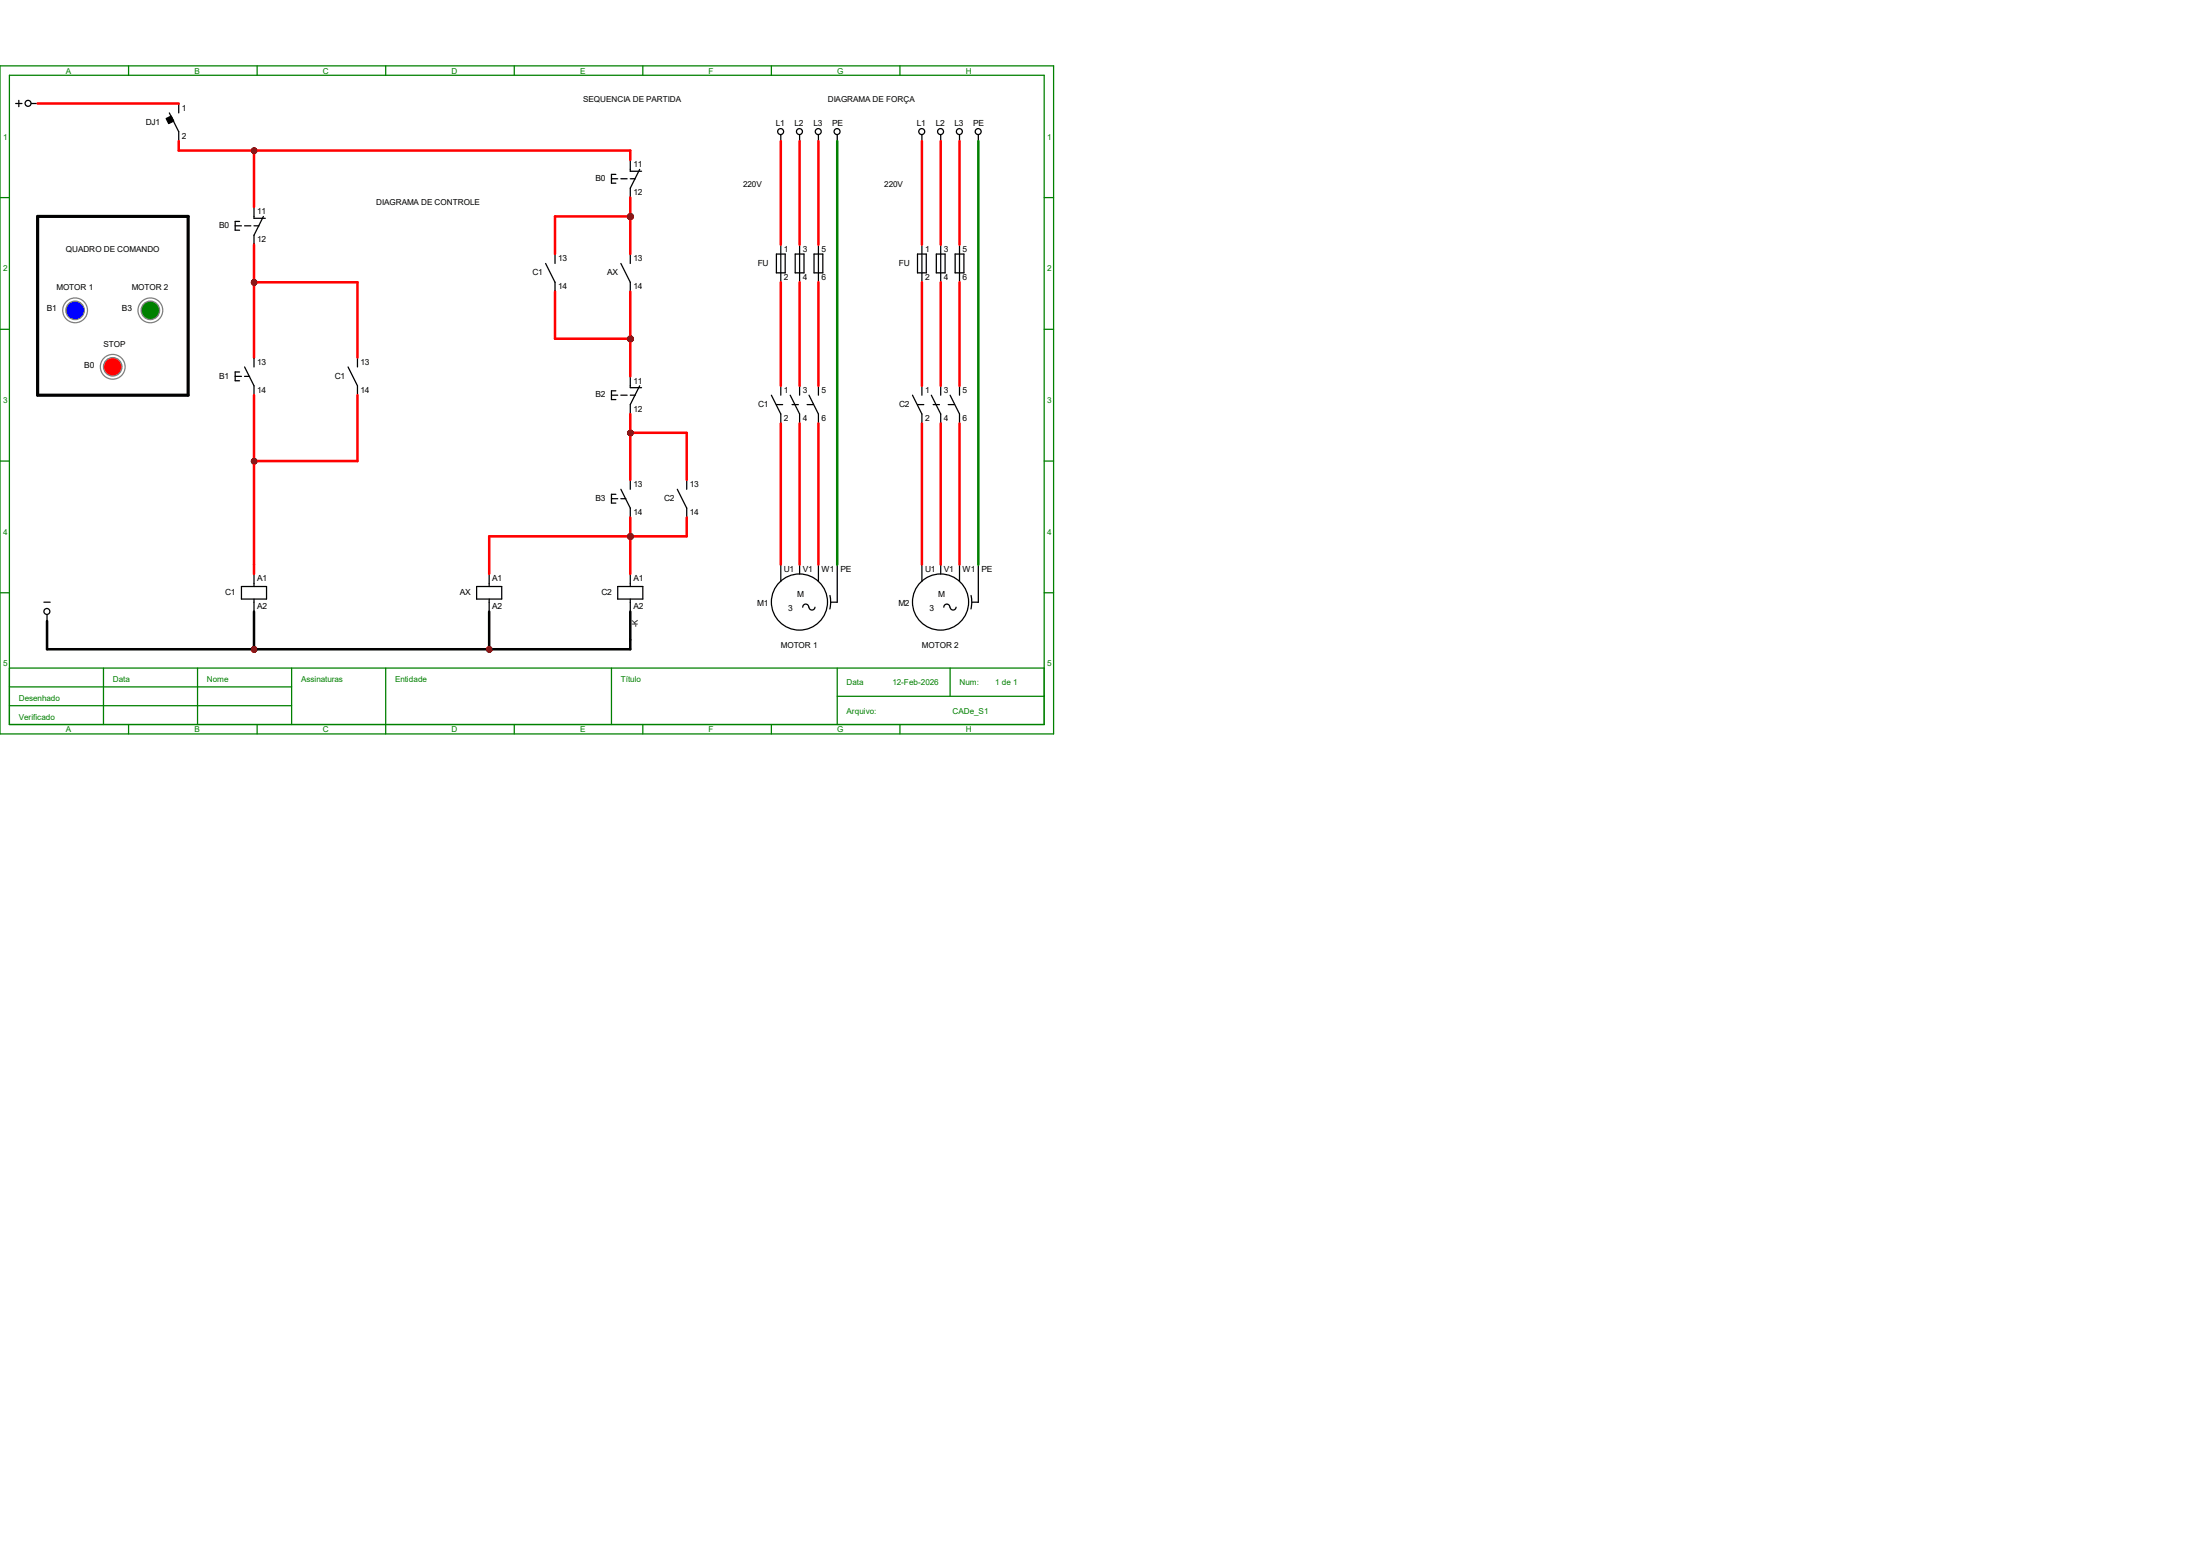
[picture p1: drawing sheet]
<svg xmlns="http://www.w3.org/2000/svg" width="297mm" height="210mm" viewBox="0 0 297 210" stroke-linecap="round" stroke-linejoin="round" font-family="sans-serif">
<g fill="none" stroke="#008000" stroke-width=".17">
<path d="M0 8.9h142.2v90.2h-142.2zM1.3 10.2h139.7v87.6h-139.7zM17.4 8.9v1.3M34.7 8.9v1.3M52.1 8.9v1.3M69.4 8.9v1.3M86.8 8.9v1.3M104.1 8.9v1.3M121.5 8.9v1.3M0 26.7h1.3M141 26.7h1.2M0 44.4h1.3"/>
<path d="M141 44.4h1.2M0 62.2h1.3M141 62.2h1.2M0 80h1.3M1.3 90.2h139.7M1.3 92.7h38.1M1.3 95.2h38.1M14 90.2v7.6M17.4 97.8v1.3M26.7 90.2v7.6M34.7 97.8v1.3M39.4 90.2v7.6"/>
<path d="M52.1 90.2v8.9M69.4 97.8v1.3M82.5 90.2v7.6M86.8 97.8v1.3M104.1 97.8v1.3M113 94h28M113 90.2v7.6M121.5 97.8v1.3M128.3 90.2v3.8M141 80h1.2"/>
</g>
<g fill="none" stroke="#000" stroke-width=".17">
<path d="M2.1 14h.9M2.5 13.5v.9M4.2 14h.9M105.4 18.2v.8M107.9 18.2v.8M110.5 18.2v.8M113 18.2v.8M124.5 18.2v.8M127 18.2v.8M129.5 18.2v.8M132.1 18.2v.8M31.7 30.5h.9"/>
<path d="M32.3 29.9h-.6v1.2h.6M33 30.5h.9M34.3 27.9v1.6h1.5M34.3 30.5h.7M35.6 29.2l-1.3 2.5v1.3M73.7 35.6l1.2 2.5v1.3M74.9 34.3v1.3M83.8 35.6l1.3 2.5v1.3M85.1 34.3v1.3M104.8 34.3h1.2v2.5h-1.2zM105.4 33v5.1M107.4 34.3h1.1v2.5h-1.1z"/>
<path d="M107.9 33v5.1M109.9 34.3h1.2v2.5h-1.2zM110.5 33v5.1M123.9 34.3h1.2v2.5h-1.2zM124.5 33v5.1M126.4 34.3h1.2v2.5h-1.2zM127 33v5.1M128.9 34.3h1.2v2.5h-1.2zM129.5 33v5.1M31.7 50.8h.9M32.3 50.2h-.6v1.2h.6M33 49.5l1.3 2.6v1.2"/>
<path d="M33 50.8h.7M34.3 48.3v1.2M82.5 53.3h.9M83.1 52.7h-.6v1.2h.6M83.8 53.3h.9M85.1 50.8v1.5h1.5M85.1 53.3h.7M86.4 52.1l-1.3 2.5v1.3M104.1 53.3l1.3 2.6v1.2M104.8 54.6h.9M105.4 52.1v1.2M106.7 53.3l1.2 2.6v1.2"/>
<path d="M106.9 54.6h.9M107.9 52.1v1.2M109 54.6h.8M109.2 53.3l1.3 2.6v1.2M110.5 52.1v1.2M123.2 53.3l1.3 2.6v1.2M123.9 54.6h.8M124.5 52.1v1.2M125.7 53.3l1.3 2.6v1.2M126 54.6h.8M127 52.1v1.2M128 54.6h.9"/>
<path d="M128.3 53.3l1.2 2.6v1.2M129.5 52.1v1.2M32.6 79.2h3.4v1.7h-3.4zM34.3 77.5v1.7M64.3 79.2h3.4v1.7h-3.4zM66 77.5v1.7M82.5 67.3h.9M83.1 66.7h-.6v1.2h.6M83.4 79.2h3.4v1.7h-3.4zM83.8 66l1.3 2.6v1.2M83.8 67.3h.7M85.1 64.8v1.2"/>
<path d="M85.1 77.5v1.7M91.4 66l1.3 2.6v1.2M92.7 64.8v1.2M105.4 76.2v2.3M107.9 76.2v1.3M110.5 76.2v2.3M113 76.2v5.1h-.8M124.5 76.2v2.3M127 76.2v1.3M129.5 76.2v2.3M132.1 76.2v5.1h-.9M5.9 81.3h.9"/>
<path d="M6.3 83v.8M34.3 80.9v1.6M66 80.9v1.6M85.1 80.9v1.6M109.2 82a.4 .4 0 0 0-.4-.5 .4 .4 0 0 0-.4 .5M110 82a.4 .4 0 0 1-.4 .3 .4 .4 0 0 1-.4-.3M112 80.4l.1 .9-.1 .9M128.2 82a.4 .4 0 0 0-.4-.5 .4 .4 0 0 0-.4 .5M129.1 82a.4 .4 0 0 1-.4 .3 .4 .4 0 0 1-.4-.3M131.1 80.4l.1 .9-.1 .9"/>
<circle cx="3.8" cy="13.9" r=".4"/>
<circle cx="105.4" cy="17.8" r=".4"/>
<circle cx="107.9" cy="17.8" r=".4"/>
<circle cx="110.5" cy="17.8" r=".4"/>
<circle cx="113" cy="17.8" r=".4"/>
<circle cx="124.4" cy="17.8" r=".4"/>
<circle cx="127" cy="17.8" r=".4"/>
<circle cx="129.5" cy="17.8" r=".4"/>
<circle cx="132.1" cy="17.8" r=".4"/>
<circle cx="6.3" cy="82.5" r=".4"/>
<circle cx="107.9" cy="81.3" r="3.8"/>
<circle cx="127" cy="81.3" r="3.8"/>
</g>
<g fill="#f00" stroke="#800000" stroke-width=".17">
<circle cx="66.1" cy="87.7" r=".28"/>
<circle cx="34.3" cy="87.7" r=".28"/>
<circle cx="85.1" cy="72.4" r=".28"/>
<circle cx="85.1" cy="58.4" r=".28"/>
</g>
<path d="M47 49.5l1.3 2.6v1.2M48.3 48.3v1.2" fill="none" stroke="#000" stroke-width=".17"/>
<g fill="#f00" stroke="#800000" stroke-width=".17">
<circle cx="34.3" cy="62.3" r=".28"/>
<circle cx="34.3" cy="38.1" r=".28"/>
</g>
<circle cx="15.2" cy="49.5" r="1.67" fill="none" stroke="#808080" stroke-width=".17"/>
<circle cx="15.2" cy="49.5" r="1.25" fill="#f00" stroke="#808080" stroke-width=".17"/>
<circle cx="10.1" cy="41.9" r="1.67" fill="none" stroke="#808080" stroke-width=".17"/>
<circle cx="10.1" cy="41.9" r="1.25" fill="#00f" stroke="#808080" stroke-width=".17"/>
<circle cx="20.3" cy="41.9" r="1.67" fill="none" stroke="#808080" stroke-width=".17"/>
<circle cx="20.3" cy="41.9" r="1.25" fill="#008000" stroke="#808080" stroke-width=".17"/>
<path d="M82.5 24.1h.9M83.1 23.5h-.6v1.2h.6M83.8 24.1h.9M85.1 21.6v1.5h1.5M85.1 24.1h.7M86.4 22.9l-1.3 2.5v1.3" fill="none" stroke="#000" stroke-width=".17"/>
<path d="M5.1 29.2h20.3v24.1h-20.3z" fill="none" stroke="#000" stroke-width=".42"/>
<g fill="#f00" stroke="#800000" stroke-width=".42">
<circle cx="85.1" cy="45.7" r=".28"/>
<circle cx="85.1" cy="29.2" r=".28"/>
</g>
<path d="M22.9 15.2l1.2 2.6v1.2M24.1 14v1.2" fill="none" stroke="#000" stroke-width=".17"/>
<path d="M22.4 16l.7-.3 .4 .6-.7 .4z" fill-rule="evenodd" fill="#000" stroke="#000" stroke-width=".17"/>
<circle cx="34.3" cy="20.3" r=".28" fill="#f00" stroke="#800000" stroke-width=".17"/>
<g fill="#f00" stroke="#800000" stroke-width=".34">
<circle cx="66.1" cy="87.7" r=".28"/>
<circle cx="34.3" cy="87.7" r=".28"/>
<circle cx="85.1" cy="72.4" r=".28"/>
<circle cx="85.1" cy="58.4" r=".28"/>
<circle cx="34.3" cy="62.3" r=".28"/>
<circle cx="34.3" cy="38.1" r=".28"/>
<circle cx="85.1" cy="45.7" r=".28"/>
<circle cx="85.1" cy="29.2" r=".28"/>
<circle cx="34.3" cy="20.3" r=".28"/>
</g>
<path d="M113 19v57.2M132.1 19v57.2" fill="none" stroke="#008000" stroke-width=".34"/>
<g fill="none" stroke="#f00" stroke-width=".34">
<path d="M5.1 14h19M24.1 19v1.3h61v1.3M105.4 19v14M107.9 19v14M110.5 19v14M124.5 19v14M127 19v14M129.5 19v14M34.3 20.3v7.6M34.3 33v15.3M34.3 38.1h14v10.2M74.9 39.4v6.3h10.2"/>
<path d="M85.1 26.7v7.6M85.1 39.4v11.4M85.1 29.2h-10.2v5.1M105.4 38.1v14M107.9 38.1v14M110.5 38.1v14M124.5 38.1v14M127 38.1v14M129.5 38.1v14M34.3 53.3v24.2M48.3 53.3v8.9h-14M85.1 55.9v8.9"/>
<path d="M85.1 58.4h7.6v6.4M105.4 57.1v19.1M107.9 57.1v19.1M110.5 57.1v19.1M124.5 57.1v19.1M127 57.1v19.1M129.5 57.1v19.1M85.1 69.8v7.7M92.7 69.8v2.6h-26.7v5.1"/>
</g>
<path d="M34.3 82.5v5.1M66 82.5v5.1M85.1 82.5v5.1h-78.8v-3.8" fill="none" stroke="#000" stroke-width=".34"/>
<g fill="#800000" stroke="#800000" stroke-width=".34">
<circle cx="66.1" cy="87.7" r=".28"/>
<circle cx="34.3" cy="87.7" r=".28"/>
<circle cx="85.1" cy="72.4" r=".28"/>
<circle cx="85.1" cy="58.4" r=".28"/>
<circle cx="34.3" cy="62.3" r=".28"/>
<circle cx="34.3" cy="38.1" r=".28"/>
<circle cx="85.1" cy="45.7" r=".28"/>
<circle cx="85.1" cy="29.2" r=".28"/>
<circle cx="34.3" cy="20.3" r=".28"/>
</g>
<g font-size="1.1" fill="#008000">
<text x="8.9" y="9.9">A</text>
<text x="26.2" y="9.9">B</text>
<text x="43.6" y="9.9">C</text>
<text x="61" y="9.9">D</text>
<text x="78.3" y="9.9">E</text>
<text x="95.7" y="9.9">F</text>
<text x="113" y="9.9">G</text>
<text x="130.4" y="9.9">H</text>
<text x=".4" y="18.8">1</text>
<text x="141.4" y="18.8">1</text>
<text x=".4" y="36.6">2</text>
<text x="141.4" y="36.6">2</text>
<text x=".4" y="54.4">3</text>
<text x="141.4" y="54.4">3</text>
<text x=".4" y="72.2">4</text>
<text x="141.4" y="72.2">4</text>
<text x=".4" y="90">5</text>
<text x="141.4" y="90">5</text>
<text x="2.5" y="94.6">Desenhado</text>
<text x="15.2" y="92.1">Data</text>
<text x="27.9" y="92.1">Nome</text>
<text x="40.6" y="92.1">Assinaturas</text>
<text x="53.3" y="92.1">Entidade</text>
<text x="83.8" y="92.1">Título</text>
<text x="114.3" y="92.5">Data</text>
<text x="120.5" y="92.5">12-Feb-2026</text>
<text x="129.5" y="92.5">Num:</text>
<text x="134.4" y="92.5">1 de 1</text>
<text x="2.5" y="97.2">Verificado</text>
<text x="8.9" y="98.8">A</text>
<text x="26.2" y="98.8">B</text>
<text x="43.6" y="98.8">C</text>
<text x="61" y="98.8">D</text>
<text x="78.3" y="98.8">E</text>
<text x="95.7" y="98.8">F</text>
<text x="113" y="98.8">G</text>
<text x="114.3" y="96.3">Arquivo:</text>
<text x="128.6" y="96.3">CADe_S1</text>
<text x="130.4" y="98.8">H</text>
</g>
<g font-size="1.1">
<text x="19.7" y="16.8">DJ1</text>
<text x="24.6" y="14.9">1</text>
<text x="78.7" y="13.8">SEQUENCIA DE PARTIDA</text>
<text x="104.7" y="17.1">L1</text>
<text x="107.3" y="17.1">L2</text>
<text x="109.8" y="17.1">L3</text>
<text x="111.8" y="13.8">DIAGRAMA DE FORÇA</text>
<text x="112.4" y="17.1">PE</text>
<text x="123.8" y="17.1">L1</text>
<text x="126.3" y="17.1">L2</text>
<text x="128.9" y="17.1">L3</text>
<text x="131.4" y="17.1">PE</text>
<text x="24.6" y="18.8">2</text>
<text x="85.5" y="22.6">11</text>
<text x="34.7" y="28.9">11</text>
<text x="50.8" y="27.7">DIAGRAMA DE CONTROLE</text>
<text x="80.4" y="24.4">B0</text>
<text x="85.5" y="26.4">12</text>
<text x="100.3" y="25.2">220V</text>
<text x="119.4" y="25.2">220V</text>
<text x="8.9" y="34.1">QUADRO DE COMANDO</text>
<text x="29.6" y="30.8">B0</text>
<text x="34.7" y="32.7">12</text>
<text x="75.4" y="35.3">13</text>
<text x="85.5" y="35.3">13</text>
<text x="102.3" y="35.9">FU</text>
<text x="105.8" y="34">1</text>
<text x="108.4" y="34">3</text>
<text x="110.9" y="34">5</text>
<text x="121.4" y="35.9">FU</text>
<text x="124.9" y="34">1</text>
<text x="127.4" y="34">3</text>
<text x="130" y="34">5</text>
<text x="7.6" y="39.2">MOTOR 1</text>
<text x="17.8" y="39.2">MOTOR 2</text>
<text x="71.9" y="37.1">C1</text>
<text x="75.4" y="39.1">14</text>
<text x="82" y="37.1">AX</text>
<text x="85.5" y="39.1">14</text>
<text x="105.8" y="37.8">2</text>
<text x="108.4" y="37.8">4</text>
<text x="110.9" y="37.8">6</text>
<text x="124.9" y="37.8">2</text>
<text x="127.4" y="37.8">4</text>
<text x="130" y="37.8">6</text>
<text x="6.3" y="42">B1</text>
<text x="14" y="46.8">STOP</text>
<text x="16.5" y="42">B3</text>
<text x="11.4" y="49.7">B0</text>
<text x="29.6" y="51.1">B1</text>
<text x="34.7" y="49.2">13</text>
<text x="34.7" y="53">14</text>
<text x="45.2" y="51.1">C1</text>
<text x="48.7" y="49.2">13</text>
<text x="48.7" y="53">14</text>
<text x="80.4" y="53.6">B2</text>
<text x="85.5" y="51.8">11</text>
<text x="105.8" y="53">1</text>
<text x="108.4" y="53">3</text>
<text x="110.9" y="53">5</text>
<text x="124.9" y="53">1</text>
<text x="127.4" y="53">3</text>
<text x="130" y="53">5</text>
<text x="85.5" y="55.6">12</text>
<text x="102.4" y="54.9">C1</text>
<text x="105.8" y="56.9">2</text>
<text x="108.4" y="56.9">4</text>
<text x="110.9" y="56.9">6</text>
<text x="121.4" y="54.9">C2</text>
<text x="124.9" y="56.9">2</text>
<text x="127.4" y="56.9">4</text>
<text x="130" y="56.9">6</text>
<text x="85.5" y="65.7">13</text>
<text x="93.1" y="65.7">13</text>
<text x="80.4" y="67.6">B3</text>
<text x="85.5" y="69.6">14</text>
<text x="89.7" y="67.6">C2</text>
<text x="93.1" y="69.6">14</text>
<text x="105.8" y="77.2">U1</text>
<text x="108.4" y="77.2">V1</text>
<text x="110.9" y="77.2">W1</text>
<text x="113.4" y="77.2">PE</text>
<text x="124.9" y="77.2">U1</text>
<text x="127.4" y="77.2">V1</text>
<text x="130" y="77.2">W1</text>
<text x="132.5" y="77.2">PE</text>
<text x="30.4" y="80.3">C1</text>
<text x="34.7" y="78.4">A1</text>
<text x="34.7" y="82.3">A2</text>
<text x="62.1" y="80.3">AX</text>
<text x="66.5" y="78.4">A1</text>
<text x="66.5" y="82.3">A2</text>
<text x="81.2" y="80.3">C2</text>
<text x="85.5" y="78.4">A1</text>
<text x="85.5" y="82.3">A2</text>
<text x="102.2" y="81.8">M1</text>
<text x="106.4" y="82.4">3</text>
<text x="107.6" y="80.6">M</text>
<text x="121.3" y="81.8">M2</text>
<text x="125.5" y="82.4">3</text>
<text x="126.7" y="80.6">M</text>
<text x="86.1" y="84.7" transform="rotate(-90 86.1 84.7)">-K</text>
<text x="105.4" y="87.4">MOTOR 1</text>
<text x="124.5" y="87.4">MOTOR 2</text>
</g>
</svg>
